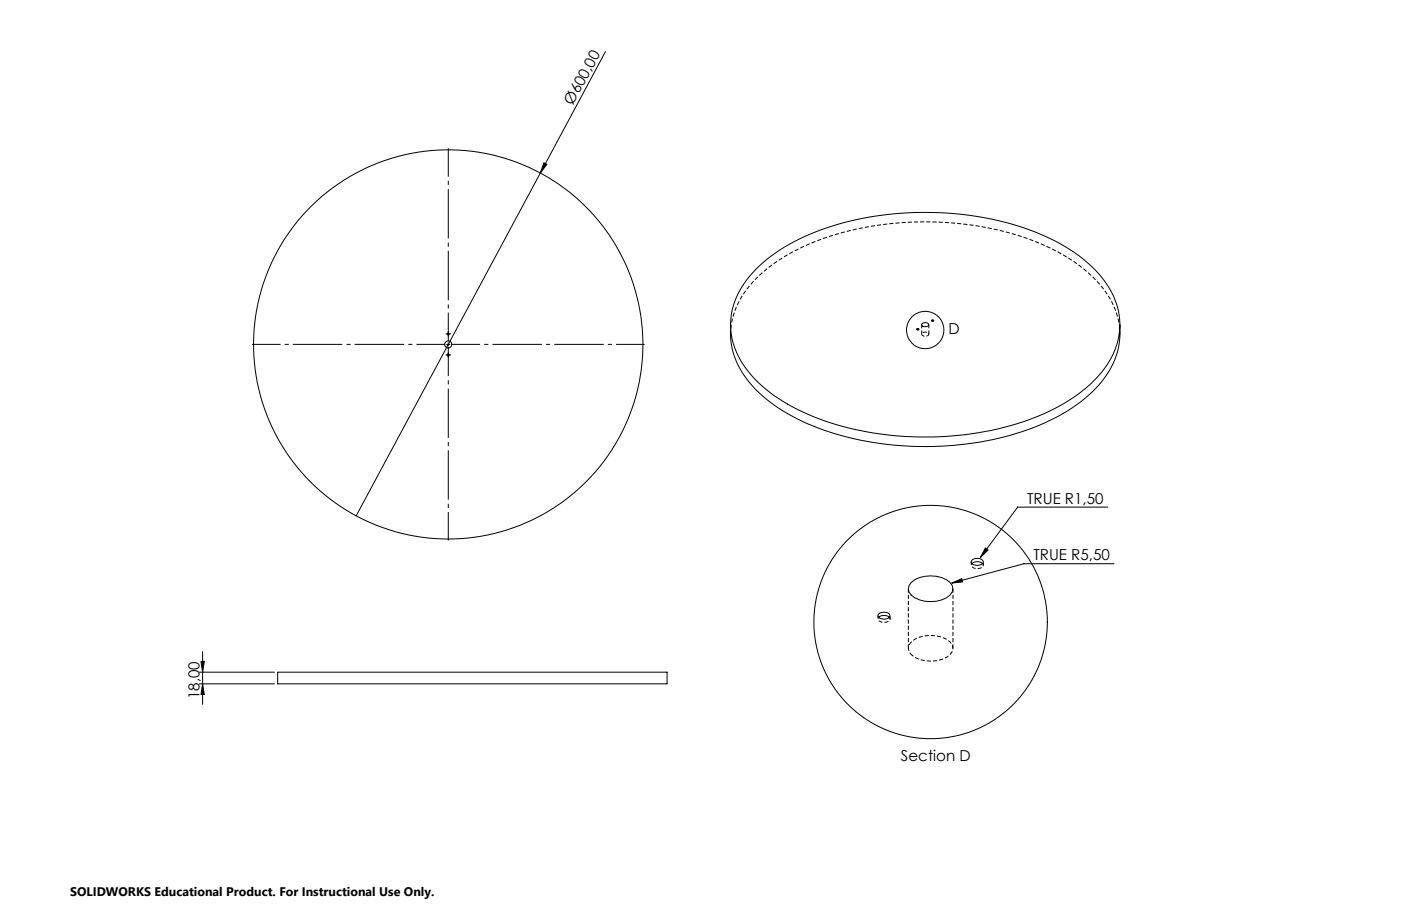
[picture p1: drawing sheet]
<svg xmlns="http://www.w3.org/2000/svg" width="432mm" height="279mm" viewBox="0 0 432 279" stroke-linecap="round" stroke-linejoin="round" font-family="sans-serif">
<g fill="none" stroke="#000" stroke-width=".31">
<path d="M186.6 15.9l-20.1 37.4M166.5 53.3l-56.7 105.8M167.6 50.2l1 .5-2.1 2.6zM233.1 82.9a59.4 59.4 0 0 1 26.9-14.2 98.3 98.3 0 0 1 60.5 3.5 43.5 43.5 0 0 1 21.6 17 21.7 21.7 0 0 1-2.5 25.5 53.7 53.7 0 0 1-26.5 16.1 98 98 0 0 1-64.1-3.1 42.5 42.5 0 0 1-21.1-17.2 21.7 21.7 0 0 1 3.2-25.4zM284.2 99.8a1.22 1.22 0 0 1 2 .5 1.19 1.19 0 0 1-1.1 .5 1.19 1.19 0 0 1-1-.8zM287.2 98.9h.5M287.2 98.7l.6 .1-.4 .2zM137.7 103h.9M137.7 109.5h.9M137.7 106.2h.9M138.1 102.5v1M138.1 105.7v1"/>
<path d="M138.1 109v1M225.1 100.1a25.6 25.6 0 0 0 9.8 21.9 66.7 66.7 0 0 0 32.3 14.1 97.1 97.1 0 0 0 54.6-5.6 43.4 43.4 0 0 0 20.1-16.2 22.9 22.9 0 0 0 3.3-14.2M282.6 101.5h.5M341.4 156.4h-27.7l-11.5 15.5M280.9 179.6a9.8 9.8 0 0 1 11.9 0 2.8 2.8 0 0 1-1.1 4.8 10.2 10.2 0 0 1-10.8-.8 2.59 2.59 0 0 1 0-4zM293.3 179.8l3.1-1.3 .3 1zM299.4 172.9a2.35 2.35 0 0 1 3.7 .4 2.18 2.18 0 0 1-3.8 0zM299.5 173.8a2.67 2.67 0 0 1 3.3 0M303.7 169l.8 .6-2.3 2.3zM343.3 173.8h-27.7l-22.3 6M270.7 189.4a2.31 2.31 0 0 1 3.6 .5 2.15 2.15 0 0 1-3.7 0zM270.8 190.4a2.72 2.72 0 0 1 3.3 0"/>
<path d="M61.5 207.3h23.1M61.5 210.9h23.1M61.9 204h1.1l-.6 3.3zM62.4 210.9l.6 3.3h-1.1zM62.4 200.9v16.3M85.6 207.3h120v3.6h-120z"/>
<circle cx="138.1" cy="109.5" r=".31"/>
<circle cx="138.1" cy="106.2" r="1.1"/>
<circle cx="138.1" cy="106.2" r="60"/>
<circle cx="138.2" cy="103" r=".29"/>
<circle cx="282.9" cy="101.5" r=".25"/>
<circle cx="285.1" cy="101.8" r="5.8"/>
<circle cx="286.8" cy="191.8" r="36"/>
</g>
<path d="M345.2 103.1a25 25 0 0 0-9.3-18.5 65.8 65.8 0 0 0-31.7-14.4 96.9 96.9 0 0 0-56.5 5.8 42.5 42.5 0 0 0-19.6 16.4 21.6 21.6 0 0 0-2.9 10.7" fill="none" stroke="#000" stroke-width=".31" stroke-dasharray="1.3 .6" stroke-dashoffset=".2" stroke-linecap="butt"/>
<path d="M287.3 99.1h.4v-.2M282.7 101.7h.4v-.2" fill="none" stroke="#000" stroke-width=".31" stroke-dasharray="1.3 .6" stroke-dashoffset=".3" stroke-linecap="butt"/>
<path d="M287.2 98.8v.2M287.2 98.9l.1 .2M287.8 99v-.2M282.6 101.4v.2M282.6 101.5l.1 .2M283.2 101.6v-.2M280 181.6v18.3M293.7 199.9v-18.3" fill="none" stroke="#000" stroke-width=".31" stroke-dasharray="1.3 .6" stroke-linecap="butt"/>
<path d="M284.4 103.5a1.14 1.14 0 0 0 1.8-.6 1.2 1.2 0 0 0-1.1-.5 1.2 1.2 0 0 0-1 .8l.3 .3" fill="none" stroke="#000" stroke-width=".31" stroke-dasharray="1.3 .6" stroke-dashoffset=".7" stroke-linecap="butt"/>
<path d="M284.1 100.1v3M286.3 103.1v-3" fill="none" stroke="#000" stroke-width=".31" stroke-dasharray="1.3 .6" stroke-dashoffset=".1" stroke-linecap="butt"/>
<path d="M299.9 175a2.24 2.24 0 0 0 3.2-.7l-.2-.5M271.2 191.6a2.24 2.24 0 0 0 3.2-.7l-.3-.5" fill="none" stroke="#000" stroke-width=".31" stroke-dasharray="1.3 .6" stroke-dashoffset=".4" stroke-linecap="butt"/>
<path d="M299.5 173.8l-.2 .5 .6 .7M270.8 190.4l-.2 .5 .6 .7" fill="none" stroke="#000" stroke-width=".31" stroke-dasharray="1.3 .6" stroke-dashoffset=".8" stroke-linecap="butt"/>
<path d="M299.3 173.3v1M303.1 174.3v-1M270.6 189.8v1.1M274.4 190.9v-1.1M280.9 201.9a9.9 9.9 0 0 0 11.9 0 2.82 2.82 0 0 0-1.1-4.8 10.3 10.3 0 0 0-10.8 .8 2.6 2.6 0 0 0 0 4" fill="none" stroke="#000" stroke-width=".31" stroke-dasharray="1.3 .6" stroke-dashoffset=".5" stroke-linecap="butt"/>
<path d="M137.7 103h-.3M137.7 109.5h-.3M138.2 102.5v-.3M138.2 103.5v.3M138.2 109v-.3M138.2 110v.3M138.7 103h.3M138.7 109.5h.3" fill="none" stroke="#000" stroke-width=".31" stroke-dasharray="15.2 1.3 1.3 1.3" stroke-linecap="butt"/>
<path d="M137.2 106.2h-59.5M138.2 105.2v-59.5M138.2 107.2v59.5M139.2 106.2h59.5" fill="none" stroke="#000" stroke-width=".31" stroke-dasharray="15.2 1.3 1.3 1.3" stroke-dashoffset="6.4" stroke-linecap="butt"/>
<g fill="#000">
<path d="M167.6 50.2l1 .5-2.1 2.6z"/>
<path d="M293.3 179.8l3.4-.3-.3-1zM303.7 169l-1.5 2.9 2.3-2.3z"/>
<path d="M61.9 204h1.1l-.6 3.3zM62.4 210.9l.6 3.3h-1.1z"/>
</g>
<g font-size="4.7">
<text x="176.5" y="32.7" transform="rotate(-62 176.5 32.7)">Ø600,00</text>
<text x="292.3" y="103.1">D</text>
<text x="316.6" y="155.3">TRUE R1,50</text>
<text x="318.5" y="172.8">TRUE R5,50</text>
<text x="61.5" y="215.5" transform="rotate(-90 61.5 215.5)">18,00</text>
<text x="277.7" y="234.6">Section D</text>
</g>
<text font-size="3.8" x="21.6" y="276.3">SOLIDWORKS Educational Product. For Instructional Use Only.</text>
</svg>
